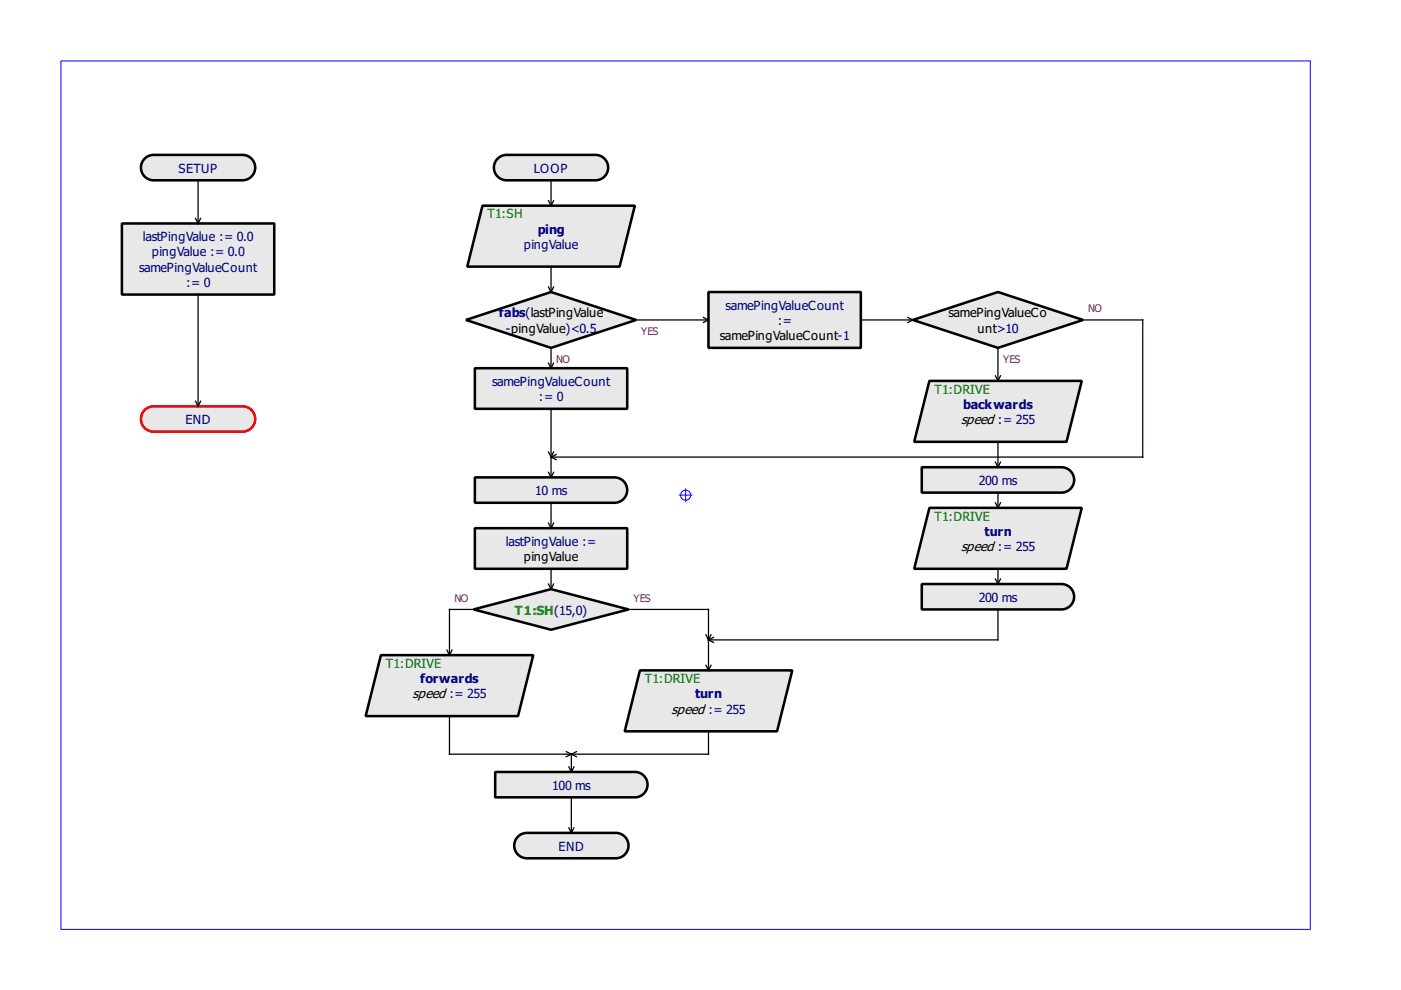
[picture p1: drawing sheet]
<svg xmlns="http://www.w3.org/2000/svg" width="297mm" height="210mm" viewBox="0 0 297 210" stroke-linecap="round" stroke-linejoin="round" font-family="sans-serif">
<path d="M12.9 12.9h264.9v184.2h-264.9z" fill-rule="evenodd" fill="#fff" stroke="#00f" stroke-width=".21"/>
<g fill="none" stroke="#00f" stroke-width=".21">
<path d="M144 105h2.7M145.4 103.6v2.7"/>
<circle cx="145.4" cy="105" r="1.08"/>
</g>
<g fill="#e8e8e8" stroke="#000" stroke-width=".54">
<path d="M30.5 33.9a2.69 2.69 0 0 1 2.1-1.1h18.8a2.69 2.69 0 0 1 2.7 2.7 2.69 2.69 0 0 1-2.7 2.7h-18.8a2.69 2.69 0 0 1-2.5-1.5 2.69 2.69 0 0 1 .4-2.8z" fill-rule="evenodd"/>
<path d="M105.3 33.9a2.69 2.69 0 0 1 2.1-1.1h18.9a2.69 2.69 0 0 1 2.6 2.7 2.69 2.69 0 0 1-2.6 2.7h-18.9a2.69 2.69 0 0 1-2.4-1.5 2.69 2.69 0 0 1 .3-2.8z" fill-rule="evenodd"/>
<path d="M109.6 177.6a2.69 2.69 0 0 1 2.1-1h18.9a2.69 2.69 0 0 1 2.7 2.7 2.69 2.69 0 0 1-2.7 2.7h-18.9a2.69 2.69 0 0 1-2.4-1.5 2.69 2.69 0 0 1 .3-2.9z" fill-rule="evenodd"/>
<path d="M25.8 47.4h32.3v15.1h-32.3z" fill-rule="evenodd"/>
<path d="M102.3 43.6h32.3l-3.2 12.9h-32.3z" fill-rule="evenodd"/>
<path d="M98.8 67.8l18-5.9 18.1 5.9-18.1 6z" fill-rule="evenodd"/>
<path d="M100.7 78.1h32.3v8.6h-32.3z" fill-rule="evenodd"/>
<path d="M100.7 101.2h29.6a2.69 2.69 0 0 1 2.7 2.7 2.69 2.69 0 0 1-2.7 2.7h-29.6z" fill-rule="evenodd"/>
<path d="M100.7 112h32.3v8.6h-32.3z" fill-rule="evenodd"/>
<path d="M100.4 129.2l16.4-4.3 16.5 4.3-16.5 4.3z" fill-rule="evenodd"/>
<path d="M80.8 138.9h32.3l-3.3 12.9h-32.3z" fill-rule="evenodd"/>
<path d="M135.7 142.1h32.3l-3.3 13h-32.3z" fill-rule="evenodd"/>
<path d="M105 163.7h29.6a2.69 2.69 0 0 1 2.7 2.7 2.69 2.69 0 0 1-2.7 2.7h-29.6z" fill-rule="evenodd"/>
<path d="M150.2 61.9h32.3v11.9h-32.3z" fill-rule="evenodd"/>
<path d="M193.6 67.8l18-5.9 18 5.9-18 6z" fill-rule="evenodd"/>
<path d="M197.1 80.8h32.3l-3.3 12.9h-32.3z" fill-rule="evenodd"/>
<path d="M195.4 99.1h29.6a2.69 2.69 0 0 1 2.7 2.7 2.69 2.69 0 0 1-2.7 2.6h-29.6z" fill-rule="evenodd"/>
<path d="M197.1 107.7h32.3l-3.3 12.9h-32.3z" fill-rule="evenodd"/>
<path d="M195.4 123.8h29.6a2.69 2.69 0 0 1 2.7 2.7 2.69 2.69 0 0 1-2.7 2.7h-29.6z" fill-rule="evenodd"/>
</g>
<path d="M30.5 87.2a2.69 2.69 0 0 1 2.1-1.1h18.8a2.69 2.69 0 0 1 2.7 2.7 2.69 2.69 0 0 1-2.7 2.7h-18.8a2.69 2.69 0 0 1-2.5-1.5 2.69 2.69 0 0 1 .4-2.8z" fill-rule="evenodd" fill="#e8e8e8" stroke="#f00" stroke-width=".54"/>
<g fill="none" stroke="#000" stroke-width=".27">
<path d="M42 38.2v9.2M116.8 38.2v5.4M41.5 46.3l.5 1.1M42.5 46.3l-.5 1.1M116.3 42.5l.5 1.1M116.8 56.5v5.4M117.4 42.5l-.6 1.1M42 62.5v23.6M116.3 60.8l.5 1.1M116.3 77l.5 1.1M116.8 73.8v4.3M117.4 60.8l-.6 1.1"/>
<path d="M117.4 77l-.6 1.1M134.9 67.8h15.3M149.1 67.3l1.1 .5M150.2 67.8l-1.1 .6M182.5 67.8h11.1M192.5 67.3l1.1 .5M193.6 67.8l-1.1 .6M211.1 79.7l.5 1.1M211.6 73.8v7M212.1 79.7l-.5 1.1M229.6 67.8h12.7v29.1h-125.5M41.5 85.1l.5 1"/>
<path d="M42.5 85.1l-.5 1M116.3 95.8l.5 1.1M116.8 86.7v14.5M116.8 96.9l1.1 .5M117.4 95.8l-.6 1.1M117.9 96.4l-1.1 .5M211.1 98l.5 1.1M211.6 93.7v5.4M212.1 98l-.5 1.1M116.3 110.9l.5 1.1M116.3 100.1l.5 1.1M116.8 106.6v5.4"/>
<path d="M117.4 110.9l-.6 1.1M117.4 100.1l-.6 1.1M211.1 106.6l.5 1.1M211.6 104.4v3.3M212.1 106.6l-.5 1.1M94.8 137.8l.5 1.1M95.8 137.8l-.5 1.1M100.4 129.2h-5.1v9.7M116.3 123.8l.5 1.1M116.8 120.6v4.3M117.4 123.8l-.6 1.1M133.3 129.2h16.9v12.9"/>
<path d="M149.7 134.6l.5 1.1M150.2 135.7l1.1 .5M150.8 134.6l-.6 1.1M151.3 135.1l-1.1 .6M211.1 122.8l.5 1M211.6 120.6v3.2M211.6 129.2v6.5h-61.4M212.1 122.8l-.5 1M95.3 151.8v8.1h54.9v-4.8M120.1 159.4l2.1 1M121.1 159.9v3.8M122.2 159.4l-2.1 1"/>
<path d="M149.7 141.1l.5 1M150.8 141.1l-.6 1M120.6 162.6l.5 1.1M120.6 175.5l.5 1.1M121.1 169.1v7.5M121.7 162.6l-.6 1.1M121.7 175.5l-.6 1.1"/>
</g>
<g font-size="3.4">
<text x="203.8" y="89.9">speed := 255</text>
<text x="203.8" y="116.8">speed := 255</text>
<text x="87.5" y="148.1">speed := 255</text>
<text x="142.4" y="151.3">speed := 255</text>
</g>
<g font-size="3.2" fill="#000080">
<text x="37.8" y="36.6">SETUP</text>
<text x="113.2" y="36.6">LOOP</text>
<text x="30.3" y="51.1">lastPingValue := 0.0</text>
<text x="111" y="52.8">pingValue</text>
<text x="114" y="49.5">ping</text>
<text x="29.5" y="57.6">samePingValueCount</text>
<text x="32.2" y="54.4">pingValue := 0.0</text>
<text x="39.4" y="60.8">:= 0</text>
<text x="153.8" y="65.7">samePingValueCount</text>
<text x="105.8" y="67.3">fabs(lastPingValue</text>
<text x="107.3" y="70.5">-pingValue)&lt;0.5</text>
<text x="164.9" y="68.9">:=</text>
<text x="104.3" y="81.8">samePingValueCount</text>
<text x="39.3" y="89.9">END</text>
<text x="114.3" y="85.1">:= 0</text>
<text x="204.2" y="86.7">backwards</text>
<text x="113.5" y="105">10 ms</text>
<text x="207.6" y="102.8">200 ms</text>
<text x="208.8" y="113.6">turn</text>
<text x="107.3" y="115.8">lastPingValue :=</text>
<text x="207.6" y="127.6">200 ms</text>
<text x="89.1" y="144.8">forwards</text>
<text x="147.4" y="148.1">turn</text>
<text x="117.1" y="167.4">100 ms</text>
<text x="118.4" y="180.4">END</text>
</g>
<g font-size="3.2" fill="#008000">
<text x="103.4" y="46.3">T1:SH</text>
<text x="198.1" y="83.5">T1:DRIVE</text>
<text x="198.1" y="110.4">T1:DRIVE</text>
<text x="109.2" y="130.3">T1:SH(15,0)</text>
<text x="81.8" y="141.6">T1:DRIVE</text>
<text x="136.8" y="144.8">T1:DRIVE</text>
</g>
<g font-size="3.2">
<text x="201.1" y="67.3">samePingValueCo</text>
<text x="207.3" y="70.5">unt&gt;10</text>
<text x="152.6" y="72.1">samePingValueCount-1</text>
<text x="111" y="119">pingValue</text>
</g>
<g font-size="2.7" fill="#800080">
<text x="135.9" y="71.1">YES</text>
<text x="230.7" y="66.2">NO</text>
<text x="117.9" y="77">NO</text>
<text x="212.7" y="77">YES</text>
<text x="96.4" y="127.6">NO</text>
<text x="134.3" y="127.6">YES</text>
</g>
</svg>
